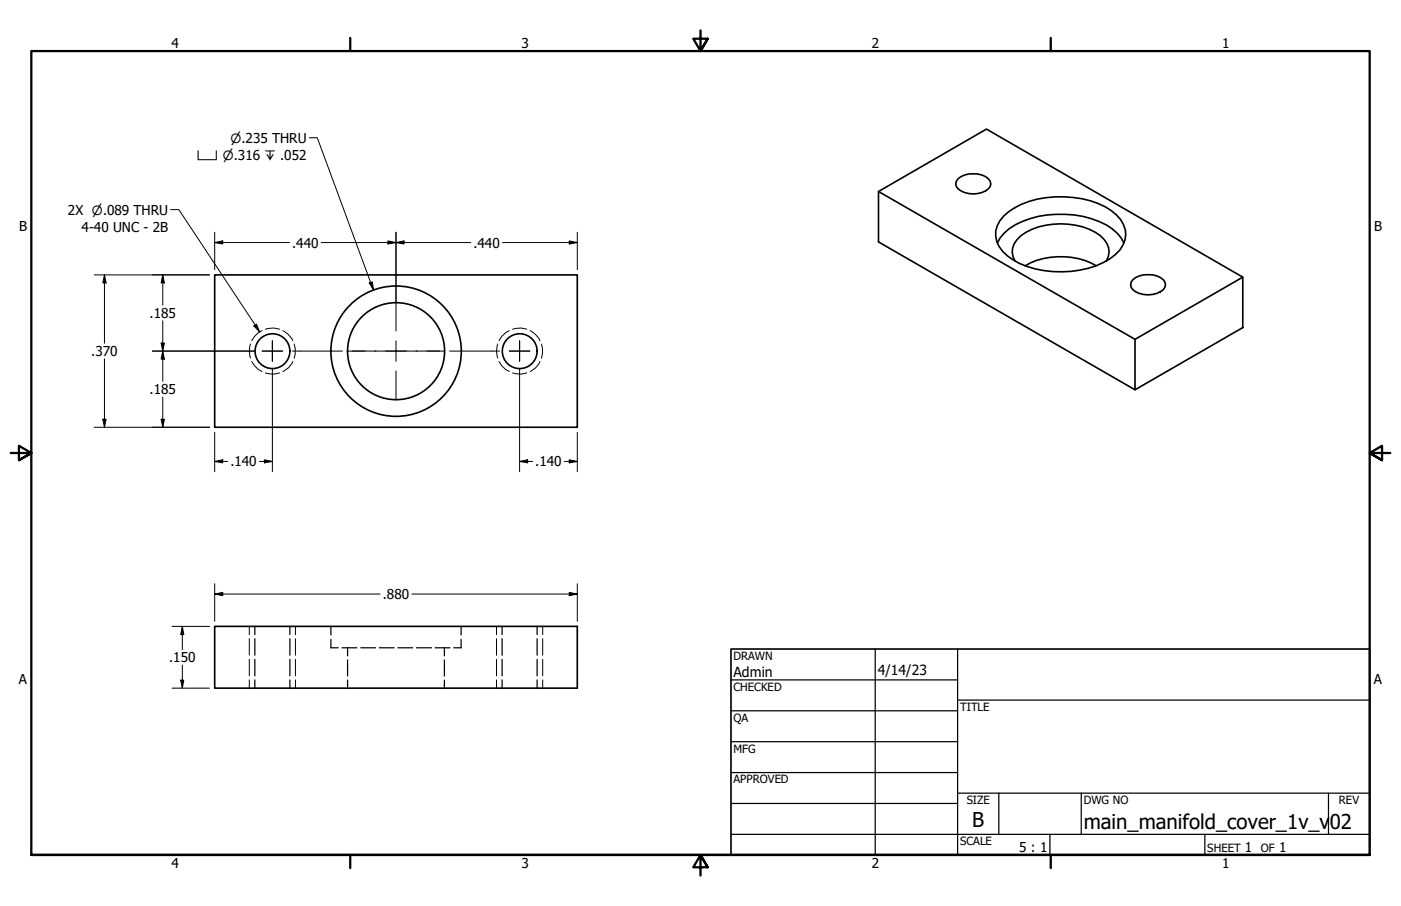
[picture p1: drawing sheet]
<svg xmlns="http://www.w3.org/2000/svg" width="432mm" height="279mm" viewBox="0 0 432 279" stroke-linecap="round" stroke-linejoin="round" font-family="sans-serif">
<!-- layer: Hidden Narrow (ANSI) -->
<g fill="none" stroke="#000" stroke-width=".31">
<path d="M77.2 106.1a6.3 6.3 0 0 0 0 4.3M77.6 111.5l.9 1.3 1.2 1.2 1.1 .6M80.8 102l-1.1 .6-1.2 1.1-.9 1.3M81.8 101.5a6.3 6.3 0 0 1 4.4 0M81.8 115a6.3 6.3 0 0 0 4.4 0M87.2 102a6.4 6.4 0 0 1 3 3.1M90.2 111.5a5.9 5.9 0 0 1-3 3.1M90.7 106.1l.3 1.3v1.7l-.3 1.4M153.4 106.1a6.3 6.3 0 0 0 0 4.3M153.8 111.5l.9 1.3 1.2 1.2 1.1 .6M157 102l-1.1 .6-1.2 1.1-.9 1.3M158 101.5a6.3 6.3 0 0 1 4.4 0"/>
<path d="M158 115a6.3 6.3 0 0 0 4.4 0M163.4 102a6.4 6.4 0 0 1 3 3.1M166.4 111.5a5.9 5.9 0 0 1-3 3.1M166.9 106.1l.3 1.3v1.7l-.3 1.4M76.8 193.2v2.5M76.8 197v5.1M91.1 193.2v2.5M91.1 197v5.1M153 193.2v2.5M153 197v5.1M167.3 193.2v2.5M167.3 197v5.1"/>
<path d="M76.8 203.3v5.1M76.8 209.7v2.5M91.1 203.3v5.1M91.1 209.7v2.5M153 203.3v5.1M153 209.7v2.5M167.3 203.3v5.1M167.3 209.7v2.5"/>
</g>
<!-- layer: Visible (ANSI) -->
<g fill="none" stroke="#000" stroke-width=".51">
<path d="M270.8 59.1l79 45.5M295.3 55.1a7.9 7.9 0 0 1 9.3 0 2.17 2.17 0 0 1-.8 3.8 7.9 7.9 0 0 1-8.5-.7 2.08 2.08 0 0 1 0-3.1zM307.4 74.9a15.1 15.1 0 0 1 10-7.5 30.4 30.4 0 0 1 25.4 3.1l1.6 1.4 1.2 1.5 .8 1.5M309.4 66.6a25.4 25.4 0 0 1 18.6-5.9 24.9 24.9 0 0 1 16.1 5.6 7.7 7.7 0 0 1-.4 12.2 27.3 27.3 0 0 1-19.2 5.3 23.8 23.8 0 0 1-15.4-6.3 7.5 7.5 0 0 1 .3-10.9zM66.2 84.8h111.7v47h-111.7zM312.9 80.5a5.7 5.7 0 0 1 1.8-7.9 22.3 22.3 0 0 1 24.4 0 5.8 5.8 0 0 1 1.9 7.9M316 82a22.7 22.7 0 0 1 21.9 0M349.2 86.2a7.9 7.9 0 0 1 9.3 0 2.22 2.22 0 0 1-.9 3.8 7.8 7.8 0 0 1-8.4-.7 2.08 2.08 0 0 1 0-3.1zM383 85.5l-79-45.7-33.2 19.3v15.5l79 45.6M349.8 104.6l33.2-19.1v15.5l-33.2 19.2zM66.2 193.2h111.7v19h-111.7z"/>
<circle cx="84" cy="108.3" r="5.4"/>
<circle cx="122.1" cy="108.3" r="15"/>
<circle cx="122.1" cy="108.3" r="20.1"/>
<circle cx="160.2" cy="108.3" r="5.4"/>
</g>
<!-- layer: Hidden (ANSI) -->
<g fill="none" stroke="#000" stroke-width=".38">
<path d="M78.5 193.2v2.5M78.5 197v5.1M89.3 193.2v2.5M89.3 197v5.1M102 197.2v2.6h2.3M102 193.2v2.6M105.4 199.8h4.6M107.1 199.8v2.4M111.2 199.8h4.6M116.9 199.8h4.6M122.6 199.8h4.6M128.3 199.8h4.7"/>
<path d="M134.1 199.8h4.6M137 199.8v2.4M142.1 197.2v2.6h-2.3M142.1 193.2v2.6M154.7 193.2v2.5M154.7 197v5.1M165.5 193.2v2.5M165.5 197v5.1M78.5 203.3v5.1M78.5 209.7v2.5M89.3 203.3v5.1M89.3 209.7v2.5"/>
<path d="M107.1 203.5v5M107.1 209.7v2.5M137 203.5v5M137 209.7v2.5M154.7 203.3v5.1M154.7 209.7v2.5M165.5 203.3v5.1M165.5 209.7v2.5"/>
</g>
<!-- layer: Border (ANSI) -->
<path d="M107.9 11.7v4M215.9 9.4v6.3l-2.2-3.8h4.4l-2.2 3.8 2.2-3.8M323.8 11.7v4M3.3 139.7h6.4l-3.9-2.2v4.4l3.9-2.2-3.9 2.2M428.5 139.7h-6.4l3.9-2.2v4.4l-3.9-2.2 3.9 2.2M9.7 263.7v-248h412.4v248h-412.4h412.4M107.9 263.7v4M218.1 267.5l-2.2-3.8 2.2 3.8h-4.4l2.2-3.8v6.3M323.8 263.7v4" fill="none" stroke="#000" stroke-width=".7"/>
<!-- layer: Title (ANSI) -->
<g fill="none" stroke="#000" stroke-width=".38">
<path d="M225.3 209.7h69.8M225.3 219.2h69.8M269.7 200.2v63.5M295.1 215.9h127M295.1 200.2v63.5M225.3 228.7h69.8M225.3 238.3h69.8M225.3 257.3h196.8M225.3 247.8h69.8M295.1 244.6h127M307.8 244.6v12.7M323.6 257.3v6.4"/>
<path d="M333.2 244.6v12.7M371.3 257.3v6.4M409.4 244.6v12.7"/>
</g>
<path d="M225.3 200.2h196.8v63.5h-196.8z" fill="none" stroke="#000" stroke-width=".51"/>
<!-- layer: Dimension (ANSI) -->
<g fill="none" stroke="#000" stroke-width=".31">
<path d="M66.2 74.8l2.4-.5v.9zM66.2 74.8h23M66.2 71.6v11.6M99 74.8h46.1M119.6 74.3l2.4 .5-2.4 .4zM122 74.8l2.5-.5v.9zM122 71.6v21.6M154.9 74.8h23M175.5 74.3l2.4 .5-2.4 .4zM177.9 71.6v11.6M29 84.8h35.6M32.2 84.8l.5 2.4h-1z"/>
<path d="M32.2 84.8v21.1M50.2 84.8l.5 2.4h-1zM50.2 84.8v9.3M50.2 98.9v18.7M32.2 110.7v21.1M47 108.3h31.4M49.7 105.8h1l-.5 2.5zM50.2 108.3l.5 2.4h-1zM83.9 113.8v31.7M160.1 113.8v31.7M29 131.8h35.6M31.7 129.3h1l-.5 2.5z"/>
<path d="M49.7 129.3h1l-.5 2.5zM50.2 122.4v9.4M66.2 133.3v12.2M177.9 133.3v12.2M66.2 142.3l2.4-.5v.9zM66.2 142.3h4M79.9 142.3h4M81.5 141.8l2.4 .5-2.4 .4zM160.1 142.3l2.5-.5v.9zM160.1 142.3h4M173.9 142.3h4M175.5 141.8l2.4 .5-2.4 .4z"/>
<path d="M53 193.2h11.6M56.2 193.2l.4 2.5h-.9zM56.2 193.2v7.1M66.2 183.2l2.4-.5v1zM66.2 180v11.6M66.2 183.2h51M126.9 183.2h51M175.5 182.7l2.4 .5-2.4 .5zM177.9 180v11.6M53 212.2h11.6M55.7 209.7h.9l-.4 2.5zM56.2 205.1v7.1"/>
</g>
<g fill="#000">
<path d="M66.2 74.8l2.4-.5v.9z" fill-rule="evenodd"/>
<path d="M119.6 74.3l2.4 .5-2.4 .4z" fill-rule="evenodd"/>
<path d="M122 74.8l2.5-.5v.9z" fill-rule="evenodd"/>
<path d="M175.5 74.3l2.4 .5-2.4 .4z" fill-rule="evenodd"/>
<path d="M32.2 84.8l.5 2.4h-1z" fill-rule="evenodd"/>
<path d="M50.2 84.8l.5 2.4h-1z" fill-rule="evenodd"/>
<path d="M49.7 105.8h1l-.5 2.5z" fill-rule="evenodd"/>
<path d="M50.2 108.3l.5 2.4h-1z" fill-rule="evenodd"/>
<path d="M31.7 129.3h1l-.5 2.5z" fill-rule="evenodd"/>
<path d="M49.7 129.3h1l-.5 2.5z" fill-rule="evenodd"/>
<path d="M66.2 142.3l2.4-.5v.9z" fill-rule="evenodd"/>
<path d="M81.5 141.8l2.4 .5-2.4 .4z" fill-rule="evenodd"/>
<path d="M160.1 142.3l2.5-.5v.9z" fill-rule="evenodd"/>
<path d="M175.5 141.8l2.4 .5-2.4 .4z" fill-rule="evenodd"/>
<path d="M56.2 193.2l.4 2.5h-.9z" fill-rule="evenodd"/>
<path d="M66.2 183.2l2.4-.5v1z" fill-rule="evenodd"/>
<path d="M175.5 182.7l2.4 .5-2.4 .5z" fill-rule="evenodd"/>
<path d="M55.7 209.7h.9l-.4 2.5z" fill-rule="evenodd"/>
</g>
<!-- layer: Center Mark (ANSI) -->
<path d="M122 93.2v8.9M80.8 108.3h6.3M83.9 105.1v6.3M107 108.3h8.9M118.9 108.3h6.3M122 105.1v6.3M122 114.4v8.9M128.2 108.3h8.9M157 108.3h6.3M160.1 105.1v6.3" fill="none" stroke="#000" stroke-width=".31"/>
<!-- layer: Centerline (ANSI) -->
<path d="M80.8 108.3h6.3M90.1 108.3h15.4M108.5 108.3h4M115.5 108.3h13.1M131.6 108.3h4M138.6 108.3h15.4M157 108.3h6.3" fill="none" stroke="#000" stroke-width=".31"/>
<!-- layer: Symbol (ANSI) -->
<path d="M95.3 42.5h2.5l17.3 47M52.6 64.6h2.5l24.9 37.8M113.8 87.2l.9-.3 .4 2.6zM78.2 100.5l.9-.6 .9 2.5z" fill="none" stroke="#000" stroke-width=".31"/>
<g fill="#000">
<path d="M113.8 87.2l.9-.3 .4 2.6z" fill-rule="evenodd"/>
<path d="M78.2 100.5l.9-.6 .9 2.5z" fill-rule="evenodd"/>
</g>
<g font-size="6.3">
<text x="299.7" y="255.1">B</text>
<text x="334" y="255.7">main_manifold_cover_1v_v</text>
<text x="409.8" y="255.7">02</text>
</g>
<g font-size="4.3">
<text x="226.1" y="208.9">Admin</text>
<text x="270.5" y="208.2">4/14/23</text>
</g>
<g font-size="4.2">
<text x="52.8" y="14.7">4</text>
<text x="160.8" y="14.7">3</text>
<text x="268.7" y="14.7">2</text>
<text x="376.7" y="14.7">1</text>
<text x="5.9" y="71.4">B</text>
<text x="21" y="66.2">2X ⌀.089 THRU</text>
<text x="25.1" y="71.5">4-40 UNC - 2B</text>
<text x="423.5" y="71.4">B</text>
<text x="90" y="76.3">.440</text>
<text x="145.9" y="76.3">.440</text>
<text x="46.1" y="98">.185</text>
<text x="28.1" y="109.8">.370</text>
<text x="46.1" y="121.5">.185</text>
<text x="71" y="143.8">.140</text>
<text x="165" y="143.8">.140</text>
<text x="118" y="184.7">.880</text>
<text x="52.1" y="204.2">.150</text>
<text x="5.8" y="211.1">A</text>
<text x="423.4" y="211.1">A</text>
<text x="314.1" y="262.8">5 : 1</text>
<text x="383.7" y="262.8">1</text>
<text x="394.2" y="262.8">1</text>
<text x="52.8" y="267.7">4</text>
<text x="160.8" y="267.7">3</text>
<text x="268.7" y="267.7">2</text>
<text x="376.7" y="267.7">1</text>
</g>
<g font-size="3.9">
<text x="71.1" y="44">⌀.235 THRU</text>
<text x="60.7" y="49.3">⌴ ⌀.316 ↧ .052</text>
</g>
<g font-size="3.5">
<text x="226.1" y="203.5">DRAWN</text>
<text x="226.1" y="213">CHECKED</text>
<text x="295.9" y="219.2">TITLE</text>
<text x="226.1" y="222.6">QA</text>
<text x="226.1" y="232.1">MFG</text>
<text x="226.1" y="241.6">APPROVED</text>
<text x="297.9" y="248">SIZE</text>
<text x="334" y="248">DWG NO</text>
<text x="412.7" y="247.9">REV</text>
<text x="295.9" y="260.7">SCALE</text>
<text x="372.1" y="262.8">SHEET</text>
<text x="388.6" y="262.8">OF</text>
</g>
</svg>
